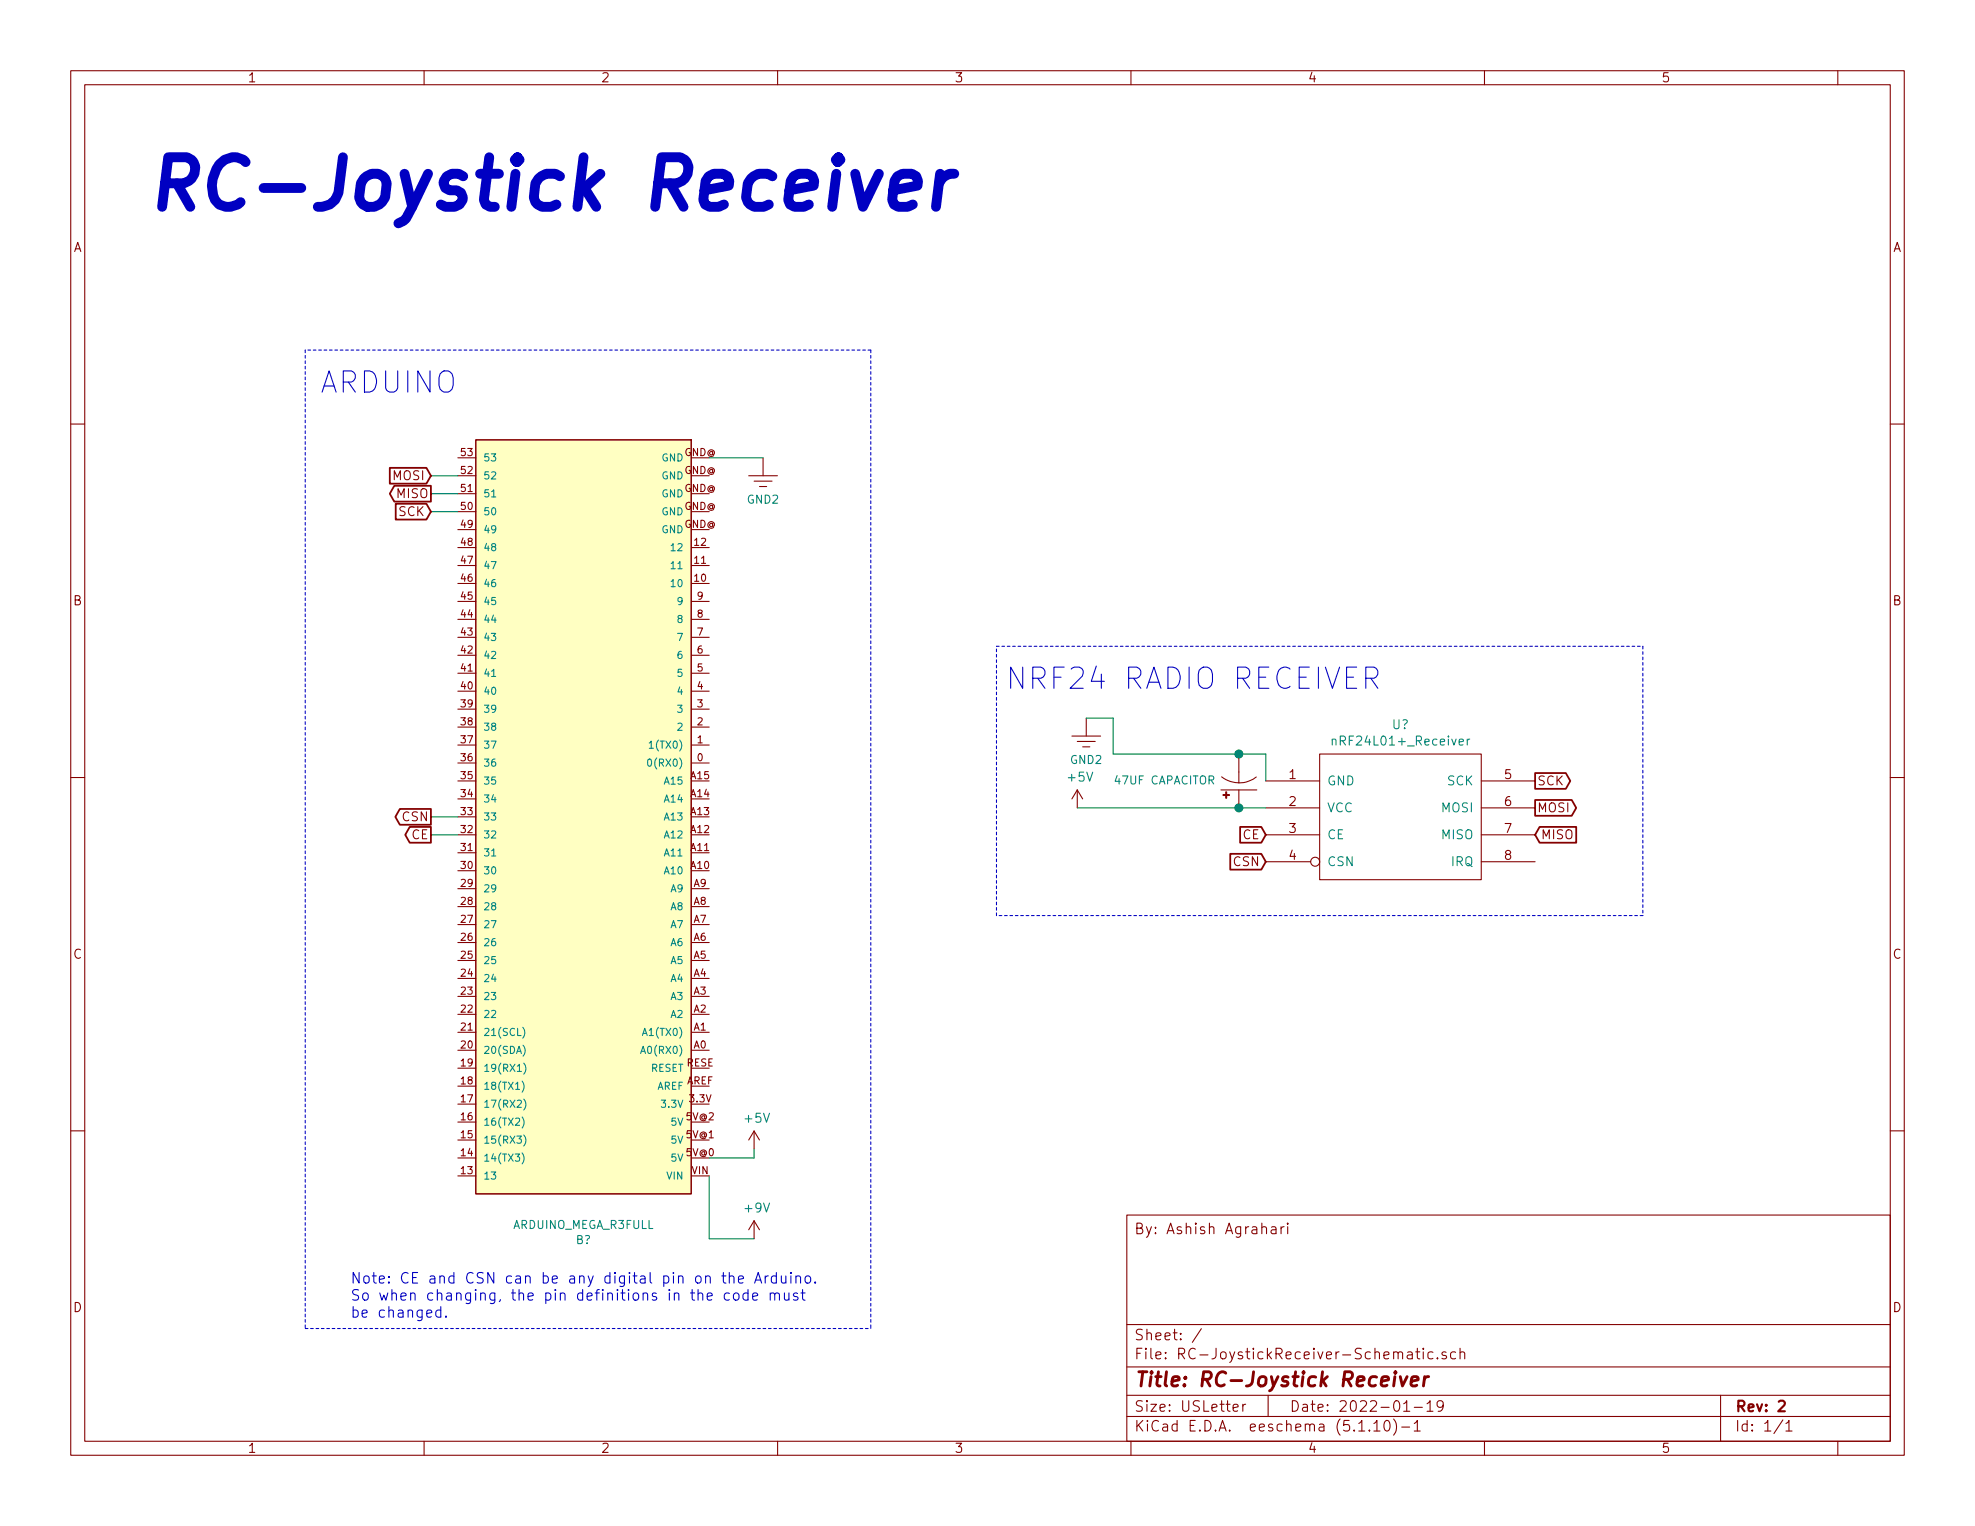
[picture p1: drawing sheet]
EESchema Schematic File Version 4
EELAYER 30 0
EELAYER END
$Descr USLetter 11000 8500
encoding utf-8
Sheet 1 1
Title "RC-Joystick Receiver"
Date "2022-01-19"
Rev "2"
Comp ""
Comment1 ""
Comment2 ""
Comment3 ""
Comment4 "By: Ashish Agrahari"
$EndDescr
$Comp
L myelin-kicad:nRF24L01+ U?
U 1 1
P 7800 4550
F 0 "U?" H 7800 5065 50  0000 C CNN
F 1 "nRF24L01+_Receiver" H 7800 4974 50  0000 C CNN
F 2 "MODULE" H 7800 4650 50  0001 C CNN
F 3 "DOCUMENTATION" H 7800 4500 50  0001 C CNN
	1    7800 4550
	1    0    0    -1  
$EndComp
Text Notes 800  1200 0    276  Italic 55
RC-Joystick Receiver
$Comp
L power:+9V #PWR?
U 1 1
P 4200 6900
F 0 "#PWR?" H 4200 6750 50  0001 C CNN
F 1 "+9V" H 4215 7073 50  0000 C CNN
F 2 "" H 4200 6900 50  0001 C CNN
F 3 "" H 4200 6900 50  0001 C CNN
	1    4200 6900
	1    0    0    -1  
$EndComp
$Comp
L power:+5V #PWR?
U 1 1
P 4200 6400
F 0 "#PWR?" H 4200 6250 50  0001 C CNN
F 1 "+5V" H 4215 6573 50  0000 C CNN
F 2 "" H 4200 6400 50  0001 C CNN
F 3 "" H 4200 6400 50  0001 C CNN
	1    4200 6400
	1    0    0    -1  
$EndComp
Wire Wire Line
	4200 6400 4200 6450
$Comp
L SparkFun-PowerSymbols:GND2 #GND?
U 1 1
P 6050 4000
F 0 "#GND?" H 6100 3950 45  0001 L BNN
F 1 "GND2" H 6050 3770 45  0000 C CNN
F 2 "" H 6050 3675 60  0001 C CNN
F 3 "" H 6050 3900 60  0001 C CNN
	1    6050 4000
	1    0    0    -1  
$EndComp
$Comp
L power:+5V #PWR?
U 1 1
P 6000 4500
F 0 "#PWR?" H 6000 4350 50  0001 C CNN
F 1 "+5V" H 6015 4673 50  0000 C CNN
F 2 "" H 6000 4500 50  0001 C CNN
F 3 "" H 6000 4500 50  0001 C CNN
	1    6000 4500
	1    0    0    -1  
$EndComp
$Comp
L SparkFun-PowerSymbols:GND2 #GND?
U 1 1
P 4250 2550
F 0 "#GND?" H 4300 2500 45  0001 L BNN
F 1 "GND2" H 4250 2320 45  0000 C CNN
F 2 "" H 4250 2225 60  0001 C CNN
F 3 "" H 4250 2450 60  0001 C CNN
	1    4250 2550
	1    0    0    -1  
$EndComp
Wire Wire Line
	4250 2550 3950 2550
$Comp
L SparkFun-Boards:ARDUINO_MEGA_R3FULL B?
U 1 1
P 3250 4550
F 0 "B?" H 3250 6910 45  0000 C CNN
F 1 "ARDUINO_MEGA_R3FULL" H 3250 6826 45  0000 C CNN
F 2 "ARDUINO_MEGA" H 3250 6700 20  0001 C CNN
F 3 "" H 3250 4550 50  0001 C CNN
	1    3250 4550
	-1   0    0    1   
$EndComp
Text GLabel 7050 4650 0    50   Input ~ 0
CE
Text GLabel 7050 4800 0    50   Input ~ 0
CSN
Text GLabel 2400 4550 0    50   Output ~ 0
CSN
Text GLabel 2400 4650 0    50   Output ~ 0
CE
Text GLabel 8550 4350 2    50   Output ~ 0
SCK
Text GLabel 2400 2850 0    50   Input ~ 0
SCK
Text GLabel 8550 4500 2    50   Output ~ 0
MOSI
Text GLabel 8550 4650 2    50   Input ~ 0
MISO
Text GLabel 2400 2750 0    50   Output ~ 0
MISO
Text GLabel 2400 2650 0    50   Input ~ 0
MOSI
Wire Wire Line
	2400 2650 2550 2650
Wire Wire Line
	2400 2750 2550 2750
Wire Wire Line
	2400 2850 2550 2850
Wire Wire Line
	2400 4550 2550 4550
Wire Wire Line
	2400 4650 2550 4650
Wire Wire Line
	3950 6450 4200 6450
Wire Wire Line
	3950 6550 3950 6900
Wire Wire Line
	3950 6900 4200 6900
Wire Notes Line
	1700 7400 4850 7400
Wire Notes Line
	4850 1950 1700 1950
Wire Notes Line
	9150 3600 9150 5100
Wire Notes Line
	9150 5100 5550 5100
Wire Notes Line
	5550 5100 5550 3600
Wire Notes Line
	5550 3600 9150 3600
Text Notes 2550 2200 2    118  ~ 0
ARDUINO
Text Notes 7700 3850 2    118  ~ 0
NRF24 RADIO RECEIVER
$Comp
L SparkFun-Capacitors:47UF-POLAR-EIA3528-10V-10% C?
U 1 1
P 6900 4400
F 0 "C?" H 7028 4392 45  0001 L CNN
F 1 "47UF CAPACITOR" H 6772 4350 45  0000 R CNN
F 2 "EIA3528" H 6900 4650 20  0001 C CNN
F 3 "" H 6900 4400 50  0001 C CNN
F 4 "CAP-08310" H 7028 4266 60  0001 L CNN "Field4"
	1    6900 4400
	1    0    0    1   
$EndComp
Connection ~ 6900 4500
Wire Wire Line
	6900 4500 7050 4500
Wire Wire Line
	7050 4350 7050 4200
Wire Wire Line
	7050 4200 6900 4200
Wire Wire Line
	6900 4200 6200 4200
Wire Wire Line
	6200 4200 6200 4000
Wire Wire Line
	6200 4000 6050 4000
Connection ~ 6900 4200
Wire Wire Line
	6000 4500 6900 4500
Text Notes 1950 7350 0    59   ~ 0
Note: CE and CSN can be any digital pin on the Arduino. \nSo when changing, the pin definitions in the code must \nbe changed.
Wire Notes Line
	4850 1950 4850 7400
Wire Notes Line
	1700 1950 1700 7400
$EndSCHEMATC
